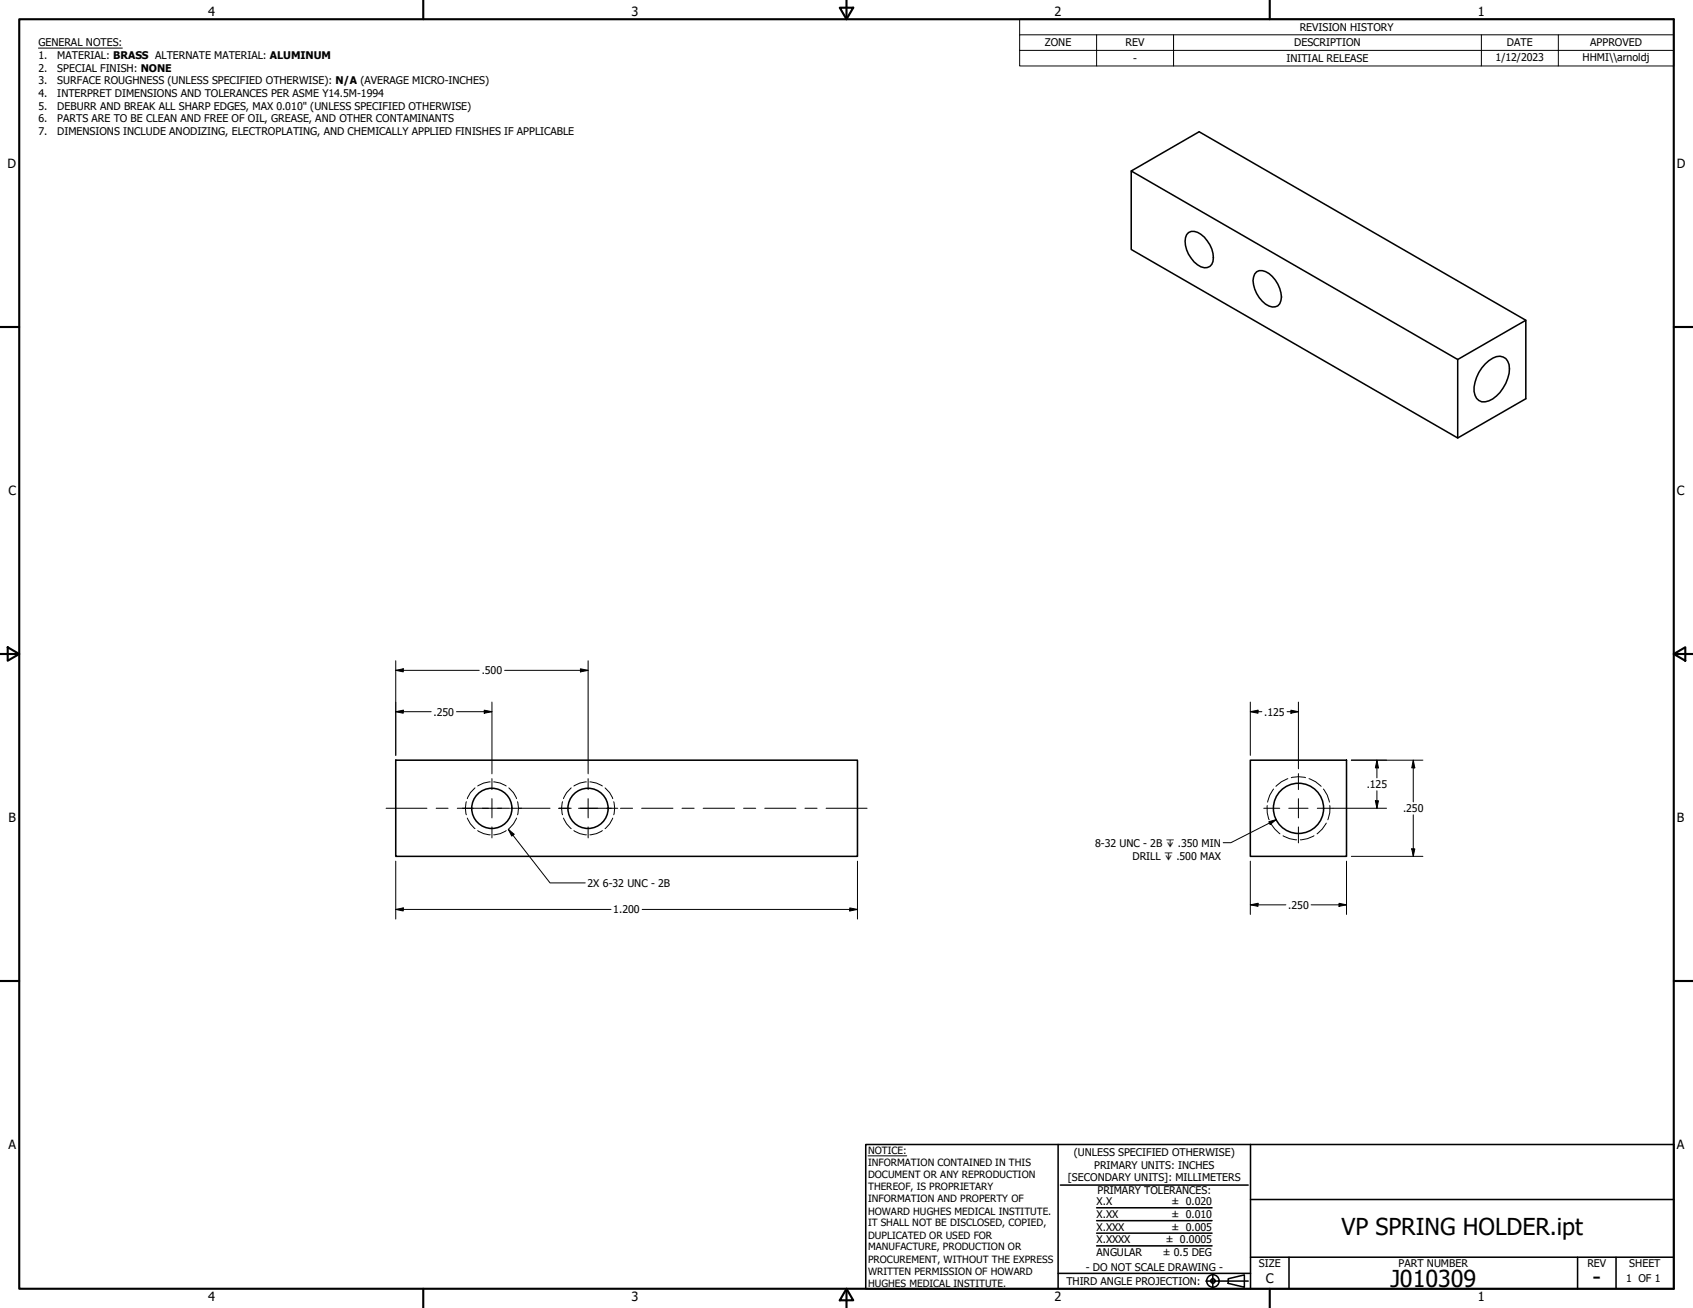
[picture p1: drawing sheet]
<svg xmlns="http://www.w3.org/2000/svg" width="559mm" height="432mm" viewBox="0 0 559 432" stroke-linecap="round" stroke-linejoin="round" font-family="sans-serif">
<!-- layer: Hidden Narrow (ANSI) -->
<g fill="none" stroke="#000" stroke-width=".33">
<path d="M161.8 258.1a8 8 0 0 0-4.1 1.4M162.9 258.1a8 8 0 0 1 4.2 1.4M193.5 258.1a8 8 0 0 0-4.1 1.4M194.7 258.1a8 8 0 0 1 4.1 1.4M425.1 257a9.9 9.9 0 0 0-4 2.6M426.2 256.7a8.9 8.9 0 0 1 4.7 0M432.1 257a9.5 9.5 0 0 1 4 2.6M153.9 264.7a7.5 7.5 0 0 0 0 4.3M154.2 270.1a8 8 0 0 0 2.6 3.5M156.8 260.1a7.7 7.7 0 0 0-2.6 3.6M157.7 274.2a7.3 7.3 0 0 0 4.1 1.4M167.1 274.2a7.3 7.3 0 0 1-4.2 1.4"/>
<path d="M168 260.1a7.7 7.7 0 0 1 2.5 3.6M170.5 270.1a8 8 0 0 1-2.5 3.5M170.8 264.7a7.5 7.5 0 0 1 0 4.3M185.7 264.7a7.5 7.5 0 0 0 0 4.3M186 270.1a8 8 0 0 0 2.5 3.5M188.5 260.1a7.7 7.7 0 0 0-2.5 3.6M189.4 274.2a7.3 7.3 0 0 0 4.1 1.4M198.8 274.2a7.3 7.3 0 0 1-4.1 1.4M199.7 260.1a7.7 7.7 0 0 1 2.5 3.6M202.2 270.1a8 8 0 0 1-2.5 3.5M202.6 264.7a7.5 7.5 0 0 1 0 4.3M418.3 265.9a8.9 8.9 0 0 0 .6 4.7"/>
<path d="M419.4 271.7a10.3 10.3 0 0 0 3.1 3.6M420.4 260.5a9.2 9.2 0 0 0-2 4.3M423.5 275.9a9.3 9.3 0 0 0 4.5 1.3M433.7 275.9a9.3 9.3 0 0 1-4.5 1.3M436.8 260.5a9.2 9.2 0 0 1 2 4.3M437.8 271.7a10.3 10.3 0 0 1-3.1 3.6M438.9 265.9a8.9 8.9 0 0 1-.6 4.7"/>
</g>
<!-- layer: Visible (ANSI) -->
<g fill="none" stroke="#000" stroke-width=".51">
<path d="M373.4 56.5l107.7 62.2 22.5-13v25.9l-22.5 13-107.7-62.2v-25.9l22.4-13 107.8 62.2M392.3 76.8a3.6 3.6 0 0 1 4.1 .5 8.9 8.9 0 0 1 3.6 9.9 3 3 0 0 1-4.7 .2 9 9 0 0 1-3.6-9.9zM414.8 89.7a4 4 0 0 1 5.1 1.5 9.6 9.6 0 0 1 2.9 8.1 2.54 2.54 0 0 1-4 1.7 9.7 9.7 0 0 1-5-9.6l.3-1zM481.1 118.7v25.9M490.2 120.1a6.1 6.1 0 0 1 5.9-2.2 3.9 3.9 0 0 1 2.1 3.9 12.8 12.8 0 0 1-6.8 10.5 3.4 3.4 0 0 1-4.9-3.1 12.7 12.7 0 0 1 3.7-9.1zM130.6 251h152.4v31.7h-152.4zM412.7 251h31.7v31.7h-31.7z"/>
<circle cx="162.3" cy="266.9" r="6.6"/>
<circle cx="194.1" cy="266.9" r="6.6"/>
<circle cx="428.6" cy="266.9" r="8.3"/>
</g>
<!-- layer: Border (ANSI) -->
<g fill="none" stroke="#000" stroke-width=".7">
<path d="M6.3 6.3h546.1v419.1h-546.1zM139.7 0v6.3M277.2 2.5h4.4l-2.2 3.8zM279.4 0v6.3M419.1 0v6.3M0 107.9h6.3M552.4 107.9h6.4M0 215.9h6.3M2.5 213.7l3.8 2.2-3.8 2.2zM552.4 215.9l3.9-2.2v4.4zM552.4 215.9h6.4M0 323.8h6.3"/>
<path d="M552.4 323.8h6.4M139.7 425.4v6.4M279.4 425.4l2.2 3.9h-4.4zM279.4 425.4v6.4M419.1 425.4v6.4"/>
</g>
<!-- layer: Title (ANSI) -->
<g fill="none" stroke="#000" stroke-width=".51">
<path d="M285.8 377.8h266.6v47.6h-266.6zM349.2 377.8v47.6M412.7 377.8v47.6M350 391.2h62M361.9 398.7h38.1M412.7 396h139.7M361.9 411.3h38.1M361.9 407.1h38.1M361.9 403h38.1M412.7 415h139.7M425.4 415v10.4M520.7 415v10.4"/>
<path d="M533.4 415v10.4M349.2 420.4h63.5M398 422.9h14M400.3 420.6v4.6M405.4 422.1l5.3-1.2v4l-5.3-1.2z"/>
<circle cx="400.3" cy="422.9" r="2.06"/>
<circle cx="400.3" cy="422.9" r=".73"/>
</g>
<path d="M286.5 381.6h12.8" fill="none" stroke="#000" stroke-width=".33"/>
<!-- layer: Symbol (ANSI) -->
<g fill="none" stroke="#000" stroke-width=".33">
<path d="M12.7 15.9h27.7M336.5 11.5v-5.2h215.9v5.2M336.5 16.6h215.9M361.9 11.5v10.3M387.3 11.5v10.3M488.9 11.5v10.3M514.3 11.5v10.3M552.4 11.5h-215.9v5.1M552.4 11.5v10.3h-215.9v-5.2M167.8 273.7l1.9 1.7-.8 .6zM167.8 273.7l13.7 17.8h11.7M418.8 271.3l2.5-.7-2.1 1.6z"/>
<path d="M421.3 270.6l-15 7.6h-2.6"/>
</g>
<!-- layer: Dimension (ANSI) -->
<g fill="none" stroke="#000" stroke-width=".33">
<path d="M130.6 218.1v31.3M194.1 218.1v37.4M130.6 234.9l2.5-.5v1.1zM130.6 221.3l2.5-.5v1zM130.6 234.9h11.7M130.6 221.3h27.6M150.7 234.9h11.7M159.8 234.4l2.6 .5-2.6 .6zM162.4 231.8v23.7M166.6 221.3h27.5M191.6 220.8l2.5 .5-2.5 .5zM412.7 234.9l2.5-.5v1.1z"/>
<path d="M412.7 231.8v17.6M412.7 234.9h3.8M424.8 234.9h3.8M426.1 234.4l2.5 .5-2.5 .6zM428.6 231.8v22M446 251h23.6M454.5 251l.5 2.5h-1zM454.5 251v5.8M466.5 251l.5 2.5h-1zM466.5 251v13.7M440 266.8h17.6M454 264.4h1l-.5 2.4z"/>
<path d="M454.5 261v5.8M466.5 269v13.7M130.6 284.3v19.1M280.5 299.7l2.5 .5-2.5 .5zM283 284.3v19.1M412.7 298.7l2.5-.5v1zM412.7 298.7h11.7M412.7 284.3v17.6M432.8 298.7h11.6M442 298.2l2.4 .5-2.4 .5zM444.4 284.3v17.6M446 282.7h23.6"/>
<path d="M466 280.2h1l-.5 2.5zM130.6 300.2l2.5-.5v1zM130.6 300.2h71.1M212 300.2h71"/>
</g>
<g fill="#000">
<path d="M130.6 234.9l2.5-.5v1.1z" fill-rule="evenodd"/>
<path d="M130.6 221.3l2.5-.5v1z" fill-rule="evenodd"/>
<path d="M159.8 234.4l2.6 .5-2.6 .6z" fill-rule="evenodd"/>
<path d="M191.6 220.8l2.5 .5-2.5 .5z" fill-rule="evenodd"/>
<path d="M412.7 234.9l2.5-.5v1.1z" fill-rule="evenodd"/>
<path d="M426.1 234.4l2.5 .5-2.5 .6z" fill-rule="evenodd"/>
<path d="M454.5 251l.5 2.5h-1z" fill-rule="evenodd"/>
<path d="M466.5 251l.5 2.5h-1z" fill-rule="evenodd"/>
<path d="M454 264.4h1l-.5 2.4z" fill-rule="evenodd"/>
<path d="M130.6 300.2l2.5-.5v1z" fill-rule="evenodd"/>
<path d="M412.7 298.7l2.5-.5v1z" fill-rule="evenodd"/>
<path d="M442 298.2l2.4 .5-2.4 .5z" fill-rule="evenodd"/>
<path d="M466 280.2h1l-.5 2.5z" fill-rule="evenodd"/>
<path d="M280.5 299.7l2.5 .5-2.5 .5z" fill-rule="evenodd"/>
</g>
<!-- layer: Center Mark (ANSI) -->
<g fill="none" stroke="#000" stroke-width=".33">
<path d="M162.4 257v3.7M194.1 257v3.7M428.6 255.4v5.3M152.6 266.8h3.6M159.2 266.8h6.3M162.4 263.7v6.3M162.4 273v3.6M168.5 266.8h3.6M184.3 266.8h3.7M190.9 266.8h6.4M194.1 263.7v6.3M194.1 273v3.6"/>
<path d="M200.3 266.8h3.6M417.1 266.8h5.3M425.4 266.8h6.3M428.6 263.7v6.3M428.6 273v5.3M434.8 266.8h5.2"/>
</g>
<!-- layer: Centerline (ANSI) -->
<g fill="none" stroke="#000" stroke-width=".33">
<path d="M127.4 266.8h13.5M144 266.8h3.9M150.9 266.8h10.3M164.2 266.8h4M171.2 266.8h10.3M184.5 266.8h4M191.5 266.8h10.3M204.8 266.8h4M211.8 266.8h10.3M225.1 266.8h4M232.1 266.8h10.3M245.4 266.8h4"/>
<path d="M252.4 266.8h10.3M265.7 266.8h4M272.7 266.8h13.5"/>
</g>
<!-- layer: Symbol (ANSI) -->
<g fill="#000">
<path d="M167.8 273.7l1.9 1.7-.8 .6z" fill-rule="evenodd"/>
<path d="M418.8 271.3l2.5-.7-2.1 1.6z" fill-rule="evenodd"/>
</g>
<g font-size="7.7">
<text x="442.8" y="407.6">VP SPRING HOLDER.ipt</text>
<text x="458.9" y="424.8">J010309</text>
<text x="525.7" y="424.4">-</text>
</g>
<text font-size="4.3" x="417.8" y="423.5">C</text>
<g font-size="4.2">
<text x="68.7" y="5.3">4</text>
<text x="208.4" y="5.3">3</text>
<text x="348.1" y="5.3">2</text>
<text x="487.8" y="5.3">1</text>
<text x="2.5" y="55.5">D</text>
<text x="553.5" y="55.5">D</text>
<text x="2.8" y="163.4">C</text>
<text x="553.5" y="163.4">C</text>
<text x="2.9" y="271.4">B</text>
<text x="553.5" y="271.4">B</text>
<text x="2.8" y="379.3">A</text>
<text x="553.5" y="379.3">A</text>
<text x="68.7" y="429.5">4</text>
<text x="208.4" y="429.6">3</text>
<text x="348.1" y="429.6">2</text>
<text x="487.8" y="429.5">1</text>
</g>
<g font-size="3.5">
<text x="429" y="10.2">REVISION HISTORY</text>
<text x="12.7" y="15.3">GENERAL NOTES:</text>
<text x="344.9" y="15.3">ZONE</text>
<text x="371.5" y="15.3">REV</text>
<text x="427.2" y="15.3">DESCRIPTION</text>
<text x="497.4" y="15.3">DATE</text>
<text x="524.9" y="15.3">APPROVED</text>
<text x="12.7" y="19.5">1.</text>
<text x="12.7" y="23.7">2.</text>
<text x="18.9" y="19.5">MATERIAL: BRASS ALTERNATE MATERIAL: ALUMINUM</text>
<text x="18.9" y="23.7">SPECIAL FINISH: NONE</text>
<text x="374" y="20.3">-</text>
<text x="424.6" y="20.4">INITIAL RELEASE</text>
<text x="493.6" y="20.3">1/12/2023</text>
<text x="522.4" y="20.1">HHMI\\arnoldj</text>
<text x="12.7" y="27.8">3.</text>
<text x="18.9" y="27.8">SURFACE ROUGHNESS (UNLESS SPECIFIED OTHERWISE): N/A (AVERAGE MICRO-INCHES)</text>
<text x="12.7" y="32">4.</text>
<text x="18.9" y="32">INTERPRET DIMENSIONS AND TOLERANCES PER ASME Y14.5M-1994</text>
<text x="12.7" y="36.2">5.</text>
<text x="12.7" y="40.4">6.</text>
<text x="18.9" y="36.2">DEBURR AND BREAK ALL SHARP EDGES, MAX 0.010&quot; (UNLESS SPECIFIED OTHERWISE)</text>
<text x="18.9" y="40.4">PARTS ARE TO BE CLEAN AND FREE OF OIL, GREASE, AND OTHER CONTAMINANTS</text>
<text x="12.7" y="44.6">7.</text>
<text x="18.9" y="44.6">DIMENSIONS INCLUDE ANODIZING, ELECTROPLATING, AND CHEMICALLY APPLIED FINISHES IF APPLICABLE</text>
<text x="159" y="222.6">.500</text>
<text x="143.1" y="236.2">.250</text>
<text x="417.3" y="236.2">.125</text>
<text x="451.1" y="260.2">.125</text>
<text x="463.1" y="268.1">.250</text>
<text x="361.4" y="279.5">8-32 UNC - 2B ↧ .350 MIN</text>
<text x="373.8" y="283.9">DRILL ↧ .500 MAX</text>
<text x="193.9" y="292.7">2X 6-32 UNC - 2B</text>
<text x="425.2" y="300">.250</text>
<text x="202.4" y="301.5">1.200</text>
<text x="354.5" y="381.6">(UNLESS SPECIFIED OTHERWISE)</text>
<text x="352.5" y="390">[SECONDARY UNITS]: MILLIMETERS</text>
<text x="361.1" y="385.8">PRIMARY UNITS: INCHES</text>
<text x="362.3" y="394.1">PRIMARY TOLERANCES:</text>
<text x="361.9" y="397.9">X.X</text>
<text x="386.7" y="398">± 0.020</text>
<text x="361.9" y="402.1">X.XX</text>
<text x="361.9" y="406.3">X.XXX</text>
<text x="386.7" y="402.1">± 0.010</text>
<text x="386.7" y="406.3">± 0.005</text>
<text x="361.9" y="410.5">X.XXXX</text>
<text x="384.7" y="410.5">± 0.0005</text>
<text x="358.4" y="419.7">- DO NOT SCALE DRAWING -</text>
<text x="361.9" y="414.6">ANGULAR</text>
<text x="383.8" y="414.7">± 0.5 DEG</text>
<text x="415.5" y="418.4">SIZE</text>
<text x="461.6" y="418.3">PART NUMBER</text>
<text x="523.9" y="418.3">REV</text>
<text x="537.8" y="418.4">SHEET</text>
<text x="352" y="424.2">THIRD ANGLE PROJECTION:</text>
<text x="536.7" y="423.2">1 OF 1</text>
</g>
<g font-size="3.3">
<text x="286.5" y="381.1">NOTICE:</text>
<text x="286.5" y="385">INFORMATION CONTAINED IN THIS</text>
<text x="286.5" y="389">DOCUMENT OR ANY REPRODUCTION</text>
<text x="286.5" y="392.9">THEREOF, IS PROPRIETARY</text>
<text x="286.5" y="396.9">INFORMATION AND PROPERTY OF</text>
<text x="286.5" y="400.9">HOWARD HUGHES MEDICAL INSTITUTE.</text>
<text x="286.5" y="404.9">IT SHALL NOT BE DISCLOSED, COPIED,</text>
<text x="286.5" y="408.9">DUPLICATED OR USED FOR</text>
<text x="286.5" y="412.8">MANUFACTURE, PRODUCTION OR</text>
<text x="286.5" y="416.8">PROCUREMENT, WITHOUT THE EXPRESS</text>
<text x="286.5" y="420.8">WRITTEN PERMISSION OF HOWARD</text>
<text x="286.5" y="424.8">HUGHES MEDICAL INSTITUTE.</text>
</g>
</svg>
